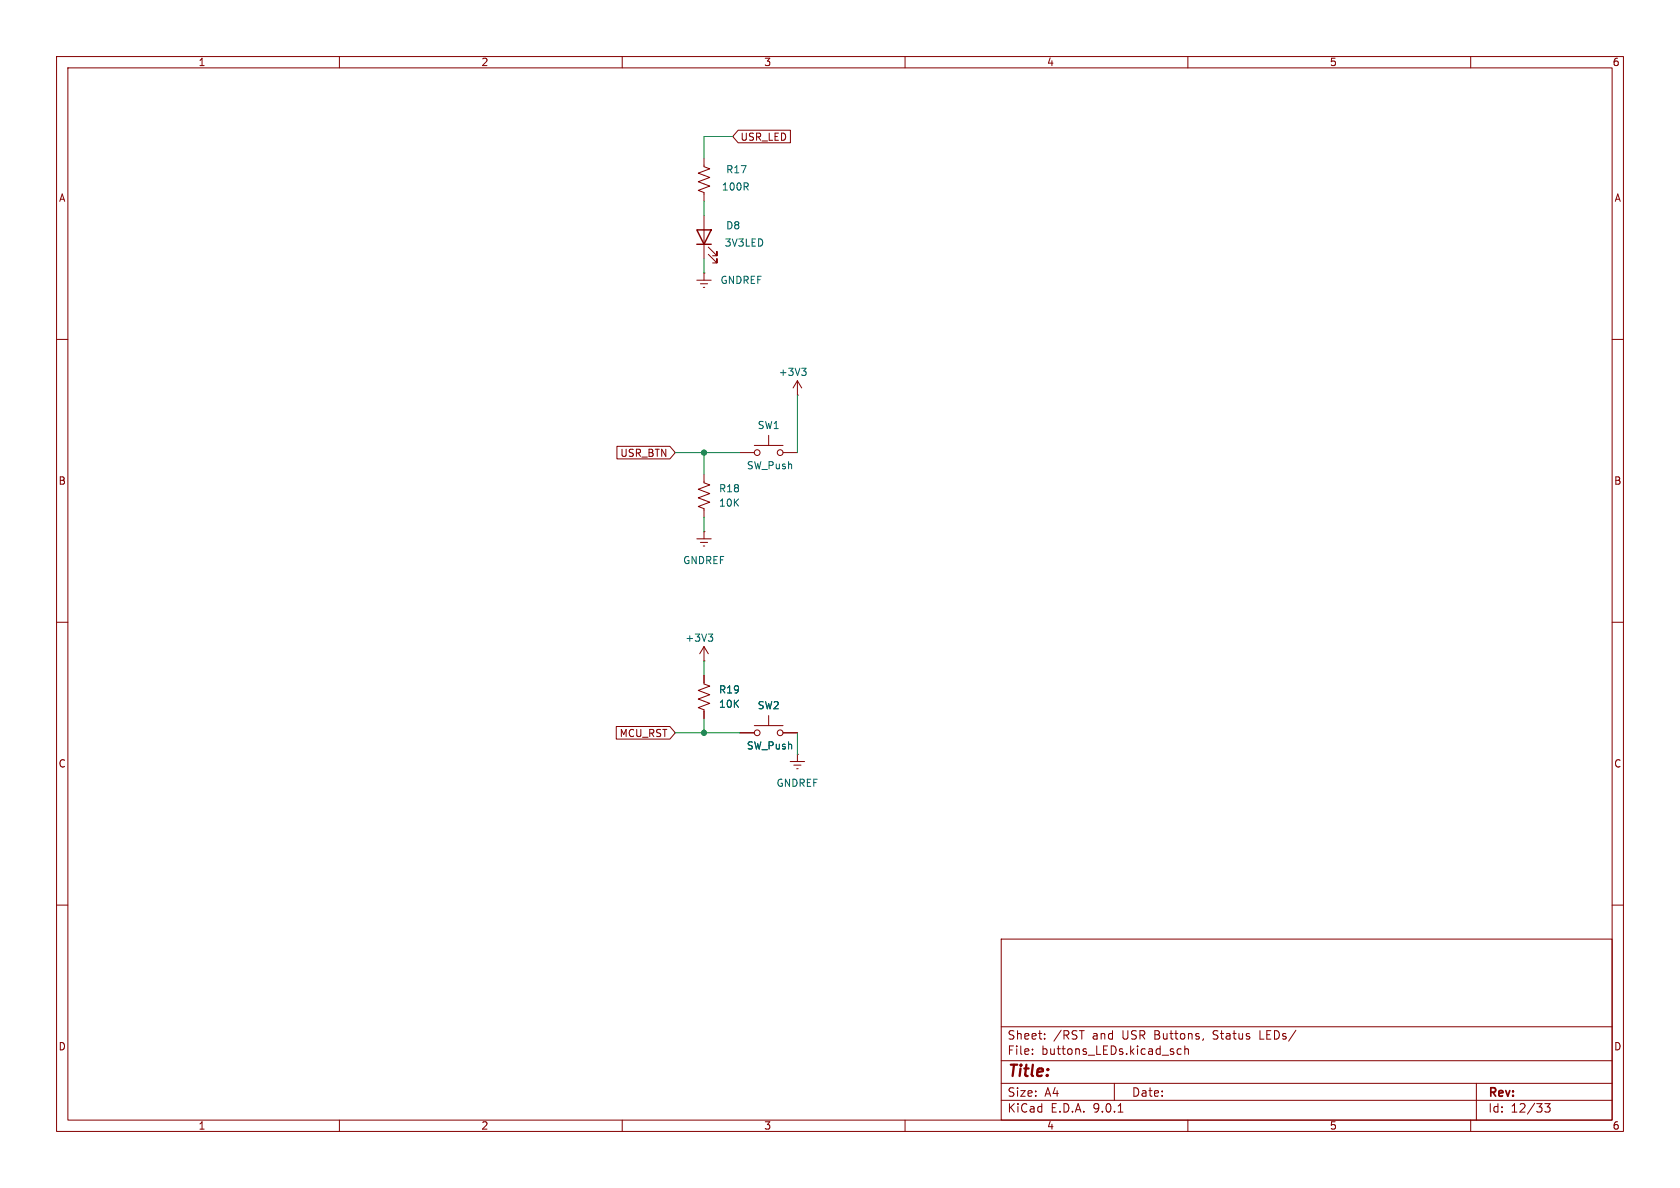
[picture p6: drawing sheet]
<svg xmlns="http://www.w3.org/2000/svg" width="297mm" height="210mm" viewBox="0 0 297 210" stroke-linecap="round" stroke-linejoin="round" font-family="sans-serif">
<g fill="none" stroke="#840000" stroke-width=".18">
<path d="M10 10h277v190h-277zM12 12h273v186h-273zM60 10v2M110 10v2M160 10v2M210 10v2M260 10v2M124.5 27.9v1.6l1 .3-2.1 .8 2.1 .8-2.1 .7 2.1 .8-2.1 .8 1.1 .3v1.6M124.5 38.1v7.6M130.5 23h9.2v2.2h-9.2l-1-1.1zM123.2 49.5h2.5M123.8 50.2h1.3"/>
<path d="M124.3 50.8h.3M124.5 48.3h.1M124.5 48.3v1.2M125.2 45l1.5 1.5v-.8v.8h-.7M125.2 43.7l1.5 1.5v-.7v.7h-.7M10 60h2M109.1 78.9h9.3l1 1.1-1 1.1h-9.3zM133.3 78.7h5.1M135.9 77v1.7M141 69.9h.1M141 67.3l-.8 1.3M141 67.3l.7 1.3"/>
<path d="M141 67.3v2.6M285 60h2M123.2 95.3h2.5M123.8 95.9h1.3M124.3 96.5h.3M124.5 94h.1M124.5 83.8v1.5l1 .4-2.1 .8 2.1 .7-2.1 .8 2.1 .8-2.1 .7 1.1 .4v1.5M124.5 94v1.3M130.8 80h2.5M138.4 80h2.6M10 110h2M124.5 116.8h.1"/>
<path d="M124.5 119.4v1.5l1 .4-2.1 .7 2.1 .8-2.1 .8 2.1 .7-2.1 .8 1.1 .4v1.5M124.5 114.3v2.5M124.5 114.3l-.8 1.3M124.5 114.3l.7 1.3M285 110h2M108.9 128.4h9.5l1 1.1-1 1.2h-9.5zM130.8 129.5h2.5M133.3 128.3h5.1M135.9 126.5v1.8M138.4 129.5h2.6M139.7 134.6h2.5M140.3 135.3h1.3"/>
<path d="M140.8 135.9h.3M141 133.4h.1M141 133.4v1.2M10 160h2M177 166h108v32h-108zM285 160h2M60 198v2M110 198v2M160 198v2M177 194.5h108M177 191.5h108M177 187.5h108"/>
<path d="M177 181.5h108M182.5 186.3v.1M182.5 185.5v.1M184.7 183.6v.1M184.7 182.8v.1M197 191.5v3M197.7 196.6h.8M208.8 185.5l-.4-.1-.3 .3v.4l.1 .2h.6M209.5 185.5l.2-.1 .3 .1 .1 .9M209.5 184.9v1.5M210 198v2M212.7 183.6l-.1 .3"/>
<path d="M260 198v2M261 191.5v6.5M273.1 195.1h.9l-.5 .6 .5 .1v.7l-.3 .1h-.4l-.2-.1"/>
<circle cx="133.9" cy="80" r=".51"/>
<circle cx="137.9" cy="80" r=".51"/>
<circle cx="133.9" cy="129.5" r=".51"/>
<circle cx="137.9" cy="129.5" r=".51"/>
</g>
<path d="M141.7 65.1h.8l-.4 .5M142.3 65.6l.2 .2v.3l-.2 .3M125.2 112.1h.8l-.4 .5M125.8 112.6l.2 .2v.3l-.2 .3" fill="none" stroke="#006464" stroke-width=".18"/>
<path d="M123.2 40.6h2.5l-1.2 2.6zM123.2 43.2h2.5" fill="none" stroke="#840000" stroke-width=".25"/>
<path d="M124.5 35.6v2.5M129.5 24.1h-5v3.8M124.5 45.7v2.6M141 69.9v10.1M119.4 80h11.4M124.5 80v3.8M124.5 91.4v2.6M124.5 116.8v2.6M119.4 129.5h11.4M124.5 127v2.5M141 129.5v3.9" fill="none" stroke="#009600" stroke-width=".18"/>
<g fill="#009600" stroke="#009600" stroke-width=".18">
<circle cx="124.5" cy="80" r=".46"/>
<circle cx="124.5" cy="129.5" r=".46"/>
</g>
<text font-size="2.8" fill="#840000" x="178" y="190.9">Title:</text>
<g font-size="2.1" fill="#840000">
<text x="178" y="184">Sheet:</text>
<text x="186.2" y="184">/RST</text>
<text x="193.2" y="184">and</text>
<text x="198.5" y="184">USR Buttons,</text>
<text x="214.9" y="184">Status</text>
<text x="223.2" y="184">LEDs/</text>
<text x="178" y="186.7">File:</text>
<text x="184.1" y="186.7">buttons_LEDs.kicad_sch</text>
<text x="178" y="196.9">KiCad</text>
<text x="178" y="194.1">Size:</text>
<text x="184.7" y="194.1">A4</text>
<text x="185.7" y="196.9">E.D.A.</text>
<text x="193.3" y="196.9">9.0.1</text>
<text x="200" y="194.1">Date:</text>
<text x="263" y="194.3">Rev:</text>
<text x="263" y="196.9">Id:</text>
<text x="267.1" y="196.9">12/33</text>
</g>
<g font-size="1.8" fill="#840000">
<text x="35" y="11.9">1</text>
<text x="85" y="11.9">2</text>
<text x="135" y="11.9">3</text>
<text x="185" y="11.9">4</text>
<text x="235" y="11.9">5</text>
<text x="285" y="11.9">6</text>
<text x="130.8" y="25.1">USR_LED</text>
<text x="10.3" y="35.9">A</text>
<text x="285.3" y="35.9">A</text>
<text x="109.6" y="81">USR_BTN</text>
<text x="10.3" y="85.9">B</text>
<text x="285.3" y="85.9">B</text>
<text x="109.4" y="130.5">MCU_RST</text>
<text x="10.3" y="135.9">C</text>
<text x="285.3" y="135.9">C</text>
<text x="10.3" y="185.9">D</text>
<text x="285.3" y="185.9">D</text>
<text x="35" y="199.9">1</text>
<text x="85" y="199.9">2</text>
<text x="135" y="199.9">3</text>
<text x="185" y="199.9">4</text>
<text x="235" y="199.9">5</text>
<text x="285" y="199.9">6</text>
</g>
<g font-size="1.8" fill="#006464">
<text x="127.5" y="33.9">100R</text>
<text x="128.3" y="30.8">R17</text>
<text x="128.3" y="40.7">D8</text>
<text x="128" y="43.8">3V3LED</text>
<text x="127.3" y="50.4">GNDREF</text>
<text x="137.6" y="66.6">+3V3</text>
<text x="133.9" y="76">SW1</text>
<text x="131.9" y="83.2">SW_Push</text>
<text x="127" y="87.2">R18</text>
<text x="127" y="89.8">10K</text>
<text x="120.7" y="99.9">GNDREF</text>
<text x="121.1" y="113.6">+3V3</text>
<text x="127" y="122.8">R19</text>
<text x="127" y="125.3">10K</text>
<text x="133.9" y="125.6">SW2</text>
<text x="131.9" y="132.7">SW_Push</text>
<text x="137.2" y="139.3">GNDREF</text>
</g>
</svg>
